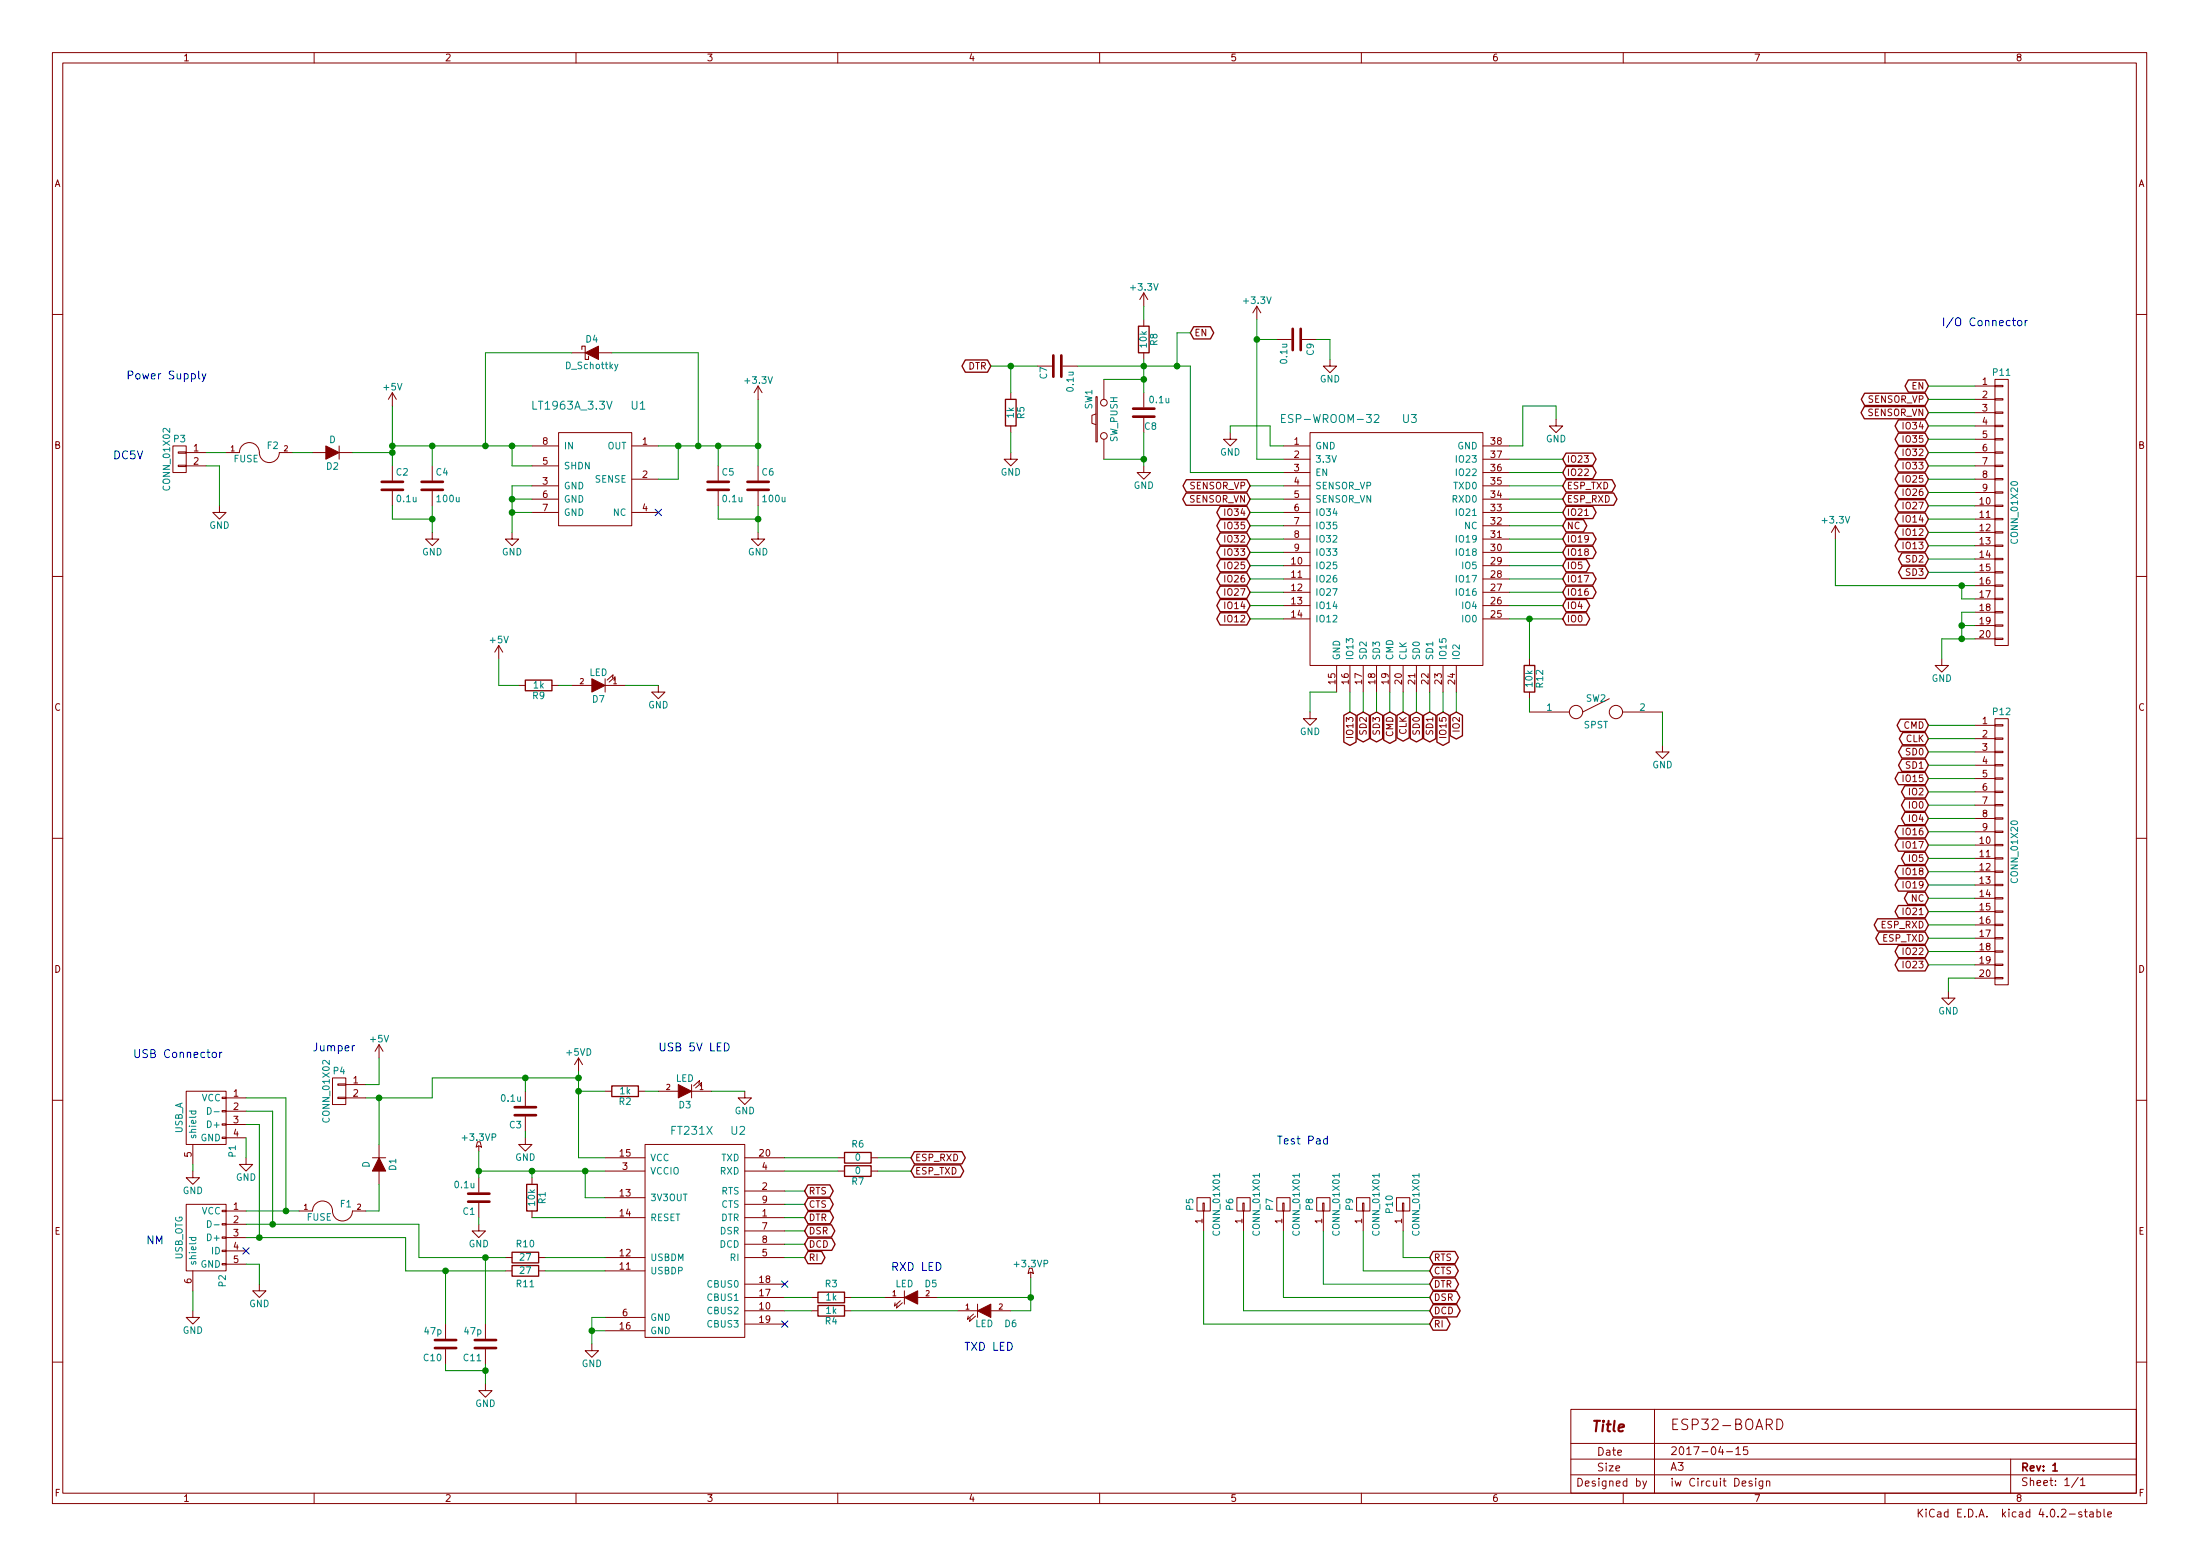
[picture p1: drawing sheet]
EESchema Schematic File Version 2
LIBS:power
LIBS:device
LIBS:transistors
LIBS:conn
LIBS:linear
LIBS:regul
LIBS:74xx
LIBS:cmos4000
LIBS:adc-dac
LIBS:memory
LIBS:xilinx
LIBS:microcontrollers
LIBS:dsp
LIBS:microchip
LIBS:analog_switches
LIBS:motorola
LIBS:texas
LIBS:intel
LIBS:audio
LIBS:interface
LIBS:digital-audio
LIBS:philips
LIBS:display
LIBS:cypress
LIBS:siliconi
LIBS:opto
LIBS:atmel
LIBS:contrib
LIBS:valves
LIBS:userlib
LIBS:esp32_board-cache
EELAYER 25 0
EELAYER END
$Descr A3 16535 11693
encoding utf-8
Sheet 1 1
Title "ESP32-BOARD"
Date "2017-04-15"
Rev "1"
Comp "iw Circuit Design"
Comment1 ""
Comment2 ""
Comment3 ""
Comment4 ""
$EndDescr
$Comp
L ESP-WROOM-32 U3
U 1 1
P 10200 3550
F 0 "U3" H 10600 3950 60  0000 C CNN
F 1 "ESP-WROOM-32" H 10000 3950 60  0000 C CNN
F 2 "userlib:ESP-WROOM-32" H 10200 3550 60  0001 C CNN
F 3 "" H 10200 3550 60  0000 C CNN
	1    10200 3550
	1    0    0    -1  
$EndComp
$Comp
L LT1963A_3.3V U1
U 1 1
P 4450 3200
F 0 "U1" H 4800 3350 60  0000 C CNN
F 1 "LT1963A_3.3V" H 4300 3350 60  0000 C CNN
F 2 "Housings_SOIC:SOIC-8_3.9x4.9mm_Pitch1.27mm" H 4450 3200 60  0001 C CNN
F 3 "" H 4450 3200 60  0000 C CNN
	1    4450 3200
	1    0    0    -1  
$EndComp
$Comp
L GND #PWR01
U 1 1
P 3850 4000
F 0 "#PWR01" H 3850 3750 50  0001 C CNN
F 1 "GND" H 3850 3850 50  0000 C CNN
F 2 "" H 3850 4000 50  0000 C CNN
F 3 "" H 3850 4000 50  0000 C CNN
	1    3850 4000
	1    0    0    -1  
$EndComp
Wire Wire Line
	3850 3650 3850 4000
Wire Wire Line
	3850 3650 4000 3650
Wire Wire Line
	4000 3750 3850 3750
Connection ~ 3850 3750
Wire Wire Line
	4000 3850 3850 3850
Connection ~ 3850 3850
NoConn ~ 4950 3850
$Comp
L C C5
U 1 1
P 5400 3650
F 0 "C5" H 5425 3750 50  0000 L CNN
F 1 "0.1u" H 5425 3550 50  0000 L CNN
F 2 "Capacitors_ThroughHole:C_Disc_D3_P2.5" H 5438 3500 50  0001 C CNN
F 3 "" H 5400 3650 50  0000 C CNN
	1    5400 3650
	1    0    0    -1  
$EndComp
$Comp
L C C6
U 1 1
P 5700 3650
F 0 "C6" H 5725 3750 50  0000 L CNN
F 1 "100u" H 5725 3550 50  0000 L CNN
F 2 "Capacitors_ThroughHole:C_Radial_D6.3_L11.2_P2.5" H 5738 3500 50  0001 C CNN
F 3 "" H 5700 3650 50  0000 C CNN
	1    5700 3650
	1    0    0    -1  
$EndComp
$Comp
L C C4
U 1 1
P 3250 3650
F 0 "C4" H 3275 3750 50  0000 L CNN
F 1 "100u" H 3275 3550 50  0000 L CNN
F 2 "Capacitors_ThroughHole:C_Radial_D6.3_L11.2_P2.5" H 3288 3500 50  0001 C CNN
F 3 "" H 3250 3650 50  0000 C CNN
	1    3250 3650
	1    0    0    -1  
$EndComp
$Comp
L C C2
U 1 1
P 2950 3650
F 0 "C2" H 2975 3750 50  0000 L CNN
F 1 "0.1u" H 2975 3550 50  0000 L CNN
F 2 "Capacitors_ThroughHole:C_Disc_D3_P2.5" H 2988 3500 50  0001 C CNN
F 3 "" H 2950 3650 50  0000 C CNN
	1    2950 3650
	1    0    0    -1  
$EndComp
$Comp
L GND #PWR02
U 1 1
P 5700 4000
F 0 "#PWR02" H 5700 3750 50  0001 C CNN
F 1 "GND" H 5700 3850 50  0000 C CNN
F 2 "" H 5700 4000 50  0000 C CNN
F 3 "" H 5700 4000 50  0000 C CNN
	1    5700 4000
	1    0    0    -1  
$EndComp
$Comp
L GND #PWR03
U 1 1
P 3250 4000
F 0 "#PWR03" H 3250 3750 50  0001 C CNN
F 1 "GND" H 3250 3850 50  0000 C CNN
F 2 "" H 3250 4000 50  0000 C CNN
F 3 "" H 3250 4000 50  0000 C CNN
	1    3250 4000
	1    0    0    -1  
$EndComp
Wire Wire Line
	4950 3350 5700 3350
Wire Wire Line
	5700 3000 5700 3500
Wire Wire Line
	5400 3500 5400 3350
Connection ~ 5400 3350
Wire Wire Line
	5700 3800 5700 4000
Wire Wire Line
	5400 3800 5400 3900
Wire Wire Line
	5400 3900 5700 3900
Connection ~ 5700 3900
Wire Wire Line
	3250 3800 3250 4000
Wire Wire Line
	2950 3800 2950 3900
Wire Wire Line
	2950 3900 3250 3900
Connection ~ 3250 3900
Wire Wire Line
	2950 3050 2950 3500
Wire Wire Line
	2950 3350 4000 3350
Wire Wire Line
	3250 3500 3250 3350
Connection ~ 3250 3350
Wire Wire Line
	4000 3500 3850 3500
Wire Wire Line
	3850 3500 3850 3350
Connection ~ 3850 3350
$Comp
L +5V #PWR04
U 1 1
P 2950 3050
F 0 "#PWR04" H 2950 2900 50  0001 C CNN
F 1 "+5V" H 2950 3190 50  0000 C CNN
F 2 "" H 2950 3050 50  0000 C CNN
F 3 "" H 2950 3050 50  0000 C CNN
	1    2950 3050
	1    0    0    -1  
$EndComp
Connection ~ 2950 3350
$Comp
L +3.3V #PWR05
U 1 1
P 5700 3000
F 0 "#PWR05" H 5700 2850 50  0001 C CNN
F 1 "+3.3V" H 5700 3140 50  0000 C CNN
F 2 "" H 5700 3000 50  0000 C CNN
F 3 "" H 5700 3000 50  0000 C CNN
	1    5700 3000
	1    0    0    -1  
$EndComp
Connection ~ 5700 3350
$Comp
L +3.3V #PWR06
U 1 1
P 9450 2400
F 0 "#PWR06" H 9450 2250 50  0001 C CNN
F 1 "+3.3V" H 9450 2540 50  0000 C CNN
F 2 "" H 9450 2400 50  0000 C CNN
F 3 "" H 9450 2400 50  0000 C CNN
	1    9450 2400
	1    0    0    -1  
$EndComp
$Comp
L C C9
U 1 1
P 9750 2550
F 0 "C9" H 9775 2650 50  0000 L CNN
F 1 "0.1u" H 9775 2450 50  0000 L CNN
F 2 "Capacitors_ThroughHole:C_Disc_D3_P2.5" H 9788 2400 50  0001 C CNN
F 3 "" H 9750 2550 50  0000 C CNN
	1    9750 2550
	0    1    1    0   
$EndComp
Wire Wire Line
	9450 2400 9450 3450
Wire Wire Line
	9450 3450 9650 3450
Wire Wire Line
	9600 2550 9450 2550
Connection ~ 9450 2550
$Comp
L GND #PWR07
U 1 1
P 10000 2700
F 0 "#PWR07" H 10000 2450 50  0001 C CNN
F 1 "GND" H 10000 2550 50  0000 C CNN
F 2 "" H 10000 2700 50  0000 C CNN
F 3 "" H 10000 2700 50  0000 C CNN
	1    10000 2700
	1    0    0    -1  
$EndComp
Wire Wire Line
	9900 2550 10000 2550
Wire Wire Line
	10000 2550 10000 2700
$Comp
L GND #PWR08
U 1 1
P 9250 3250
F 0 "#PWR08" H 9250 3000 50  0001 C CNN
F 1 "GND" H 9250 3100 50  0000 C CNN
F 2 "" H 9250 3250 50  0000 C CNN
F 3 "" H 9250 3250 50  0000 C CNN
	1    9250 3250
	1    0    0    -1  
$EndComp
$Comp
L GND #PWR09
U 1 1
P 11700 3150
F 0 "#PWR09" H 11700 2900 50  0001 C CNN
F 1 "GND" H 11700 3000 50  0000 C CNN
F 2 "" H 11700 3150 50  0000 C CNN
F 3 "" H 11700 3150 50  0000 C CNN
	1    11700 3150
	1    0    0    -1  
$EndComp
Wire Wire Line
	11350 3350 11450 3350
Wire Wire Line
	11450 3350 11450 3050
Wire Wire Line
	11450 3050 11700 3050
Wire Wire Line
	11700 3050 11700 3150
$Comp
L GND #PWR010
U 1 1
P 9850 5350
F 0 "#PWR010" H 9850 5100 50  0001 C CNN
F 1 "GND" H 9850 5200 50  0000 C CNN
F 2 "" H 9850 5350 50  0000 C CNN
F 3 "" H 9850 5350 50  0000 C CNN
	1    9850 5350
	1    0    0    -1  
$EndComp
Wire Wire Line
	9650 3350 9550 3350
Wire Wire Line
	9550 3350 9550 3200
Wire Wire Line
	9550 3200 9250 3200
Wire Wire Line
	9250 3200 9250 3250
$Comp
L R R8
U 1 1
P 8600 2550
F 0 "R8" V 8680 2550 50  0000 C CNN
F 1 "10k" V 8600 2550 50  0000 C CNN
F 2 "Discret:R1" V 8530 2550 50  0001 C CNN
F 3 "" H 8600 2550 50  0000 C CNN
	1    8600 2550
	1    0    0    -1  
$EndComp
$Comp
L SW_PUSH SW1
U 1 1
P 8300 3150
F 0 "SW1" H 8450 3260 50  0000 C CNN
F 1 "SW_PUSH" H 8300 3070 50  0000 C CNN
F 2 "userlib:ALPS_SMD_SW" H 8300 3150 50  0001 C CNN
F 3 "" H 8300 3150 50  0000 C CNN
	1    8300 3150
	0    -1   -1   0   
$EndComp
$Comp
L C C8
U 1 1
P 8600 3100
F 0 "C8" H 8500 3200 50  0000 L CNN
F 1 "0.1u" H 8400 3000 50  0000 L CNN
F 2 "Capacitors_ThroughHole:C_Disc_D3_P2.5" H 8638 2950 50  0001 C CNN
F 3 "" H 8600 3100 50  0000 C CNN
	1    8600 3100
	-1   0    0    1   
$EndComp
$Comp
L GND #PWR011
U 1 1
P 8600 3500
F 0 "#PWR011" H 8600 3250 50  0001 C CNN
F 1 "GND" H 8600 3350 50  0000 C CNN
F 2 "" H 8600 3500 50  0000 C CNN
F 3 "" H 8600 3500 50  0000 C CNN
	1    8600 3500
	1    0    0    -1  
$EndComp
$Comp
L +3.3V #PWR012
U 1 1
P 8600 2300
F 0 "#PWR012" H 8600 2150 50  0001 C CNN
F 1 "+3.3V" H 8600 2440 50  0000 C CNN
F 2 "" H 8600 2300 50  0000 C CNN
F 3 "" H 8600 2300 50  0000 C CNN
	1    8600 2300
	1    0    0    -1  
$EndComp
Wire Wire Line
	8600 2300 8600 2400
Wire Wire Line
	8600 2700 8600 2950
Wire Wire Line
	8600 3250 8600 3500
Wire Wire Line
	8300 3450 8600 3450
Connection ~ 8600 3450
Wire Wire Line
	8300 2850 8600 2850
Connection ~ 8600 2850
Wire Wire Line
	8950 2750 8950 3550
Wire Wire Line
	8950 3550 9650 3550
$Comp
L SPST SW2
U 1 1
P 12000 5350
F 0 "SW2" H 12000 5450 50  0000 C CNN
F 1 "SPST" H 12000 5250 50  0000 C CNN
F 2 "Buttons_Switches_ThroughHole:SW_Micro_SPST" H 12000 5350 50  0001 C CNN
F 3 "" H 12000 5350 50  0000 C CNN
	1    12000 5350
	1    0    0    -1  
$EndComp
$Comp
L GND #PWR013
U 1 1
P 12500 5600
F 0 "#PWR013" H 12500 5350 50  0001 C CNN
F 1 "GND" H 12500 5450 50  0000 C CNN
F 2 "" H 12500 5600 50  0000 C CNN
F 3 "" H 12500 5600 50  0000 C CNN
	1    12500 5600
	1    0    0    -1  
$EndComp
Wire Wire Line
	12500 5600 12500 5350
Wire Wire Line
	11350 4650 11750 4650
Wire Wire Line
	11500 4650 11500 4950
$Comp
L FT231X U2
U 1 1
P 5400 8800
F 0 "U2" H 5550 9100 60  0000 C CNN
F 1 "FT231X" H 5200 9100 60  0000 C CNN
F 2 "userlib:FT321X_SSOP" H 5400 8800 60  0001 C CNN
F 3 "" H 5400 8800 60  0000 C CNN
	1    5400 8800
	1    0    0    -1  
$EndComp
$Comp
L USB_OTG P2
U 1 1
P 1550 9300
F 0 "P2" H 1875 9175 50  0000 C CNN
F 1 "USB_OTG" H 1550 9500 50  0000 C CNN
F 2 "Connect:USB_Mini-B" V 1500 9200 50  0001 C CNN
F 3 "" V 1500 9200 50  0000 C CNN
	1    1550 9300
	0    -1   1    0   
$EndComp
$Comp
L FUSE F1
U 1 1
P 2500 9100
F 0 "F1" H 2600 9150 50  0000 C CNN
F 1 "FUSE" H 2400 9050 50  0000 C CNN
F 2 "Fuse_Holders_and_Fuses:Fuse_TE5_Littlefuse-395Series" H 2500 9100 50  0001 C CNN
F 3 "" H 2500 9100 50  0000 C CNN
	1    2500 9100
	1    0    0    -1  
$EndComp
$Comp
L D D1
U 1 1
P 2850 8750
F 0 "D1" H 2850 8850 50  0000 C CNN
F 1 "D" H 2850 8650 50  0000 C CNN
F 2 "Diodes_ThroughHole:Diode_DO-41_SOD81_Vertical_AnodeUp" H 2850 8750 50  0001 C CNN
F 3 "" H 2850 8750 50  0000 C CNN
	1    2850 8750
	0    1    1    0   
$EndComp
$Comp
L +5V #PWR014
U 1 1
P 2850 7950
F 0 "#PWR014" H 2850 7800 50  0001 C CNN
F 1 "+5V" H 2850 8090 50  0000 C CNN
F 2 "" H 2850 7950 50  0000 C CNN
F 3 "" H 2850 7950 50  0000 C CNN
	1    2850 7950
	1    0    0    -1  
$EndComp
Wire Wire Line
	1850 9100 2250 9100
Wire Wire Line
	2750 9100 2850 9100
Wire Wire Line
	2850 9100 2850 8900
Wire Wire Line
	1850 9200 3150 9200
Wire Wire Line
	3150 9200 3150 9450
Wire Wire Line
	1850 9300 3050 9300
Wire Wire Line
	3050 9300 3050 9550
$Comp
L GND #PWR015
U 1 1
P 1950 9650
F 0 "#PWR015" H 1950 9400 50  0001 C CNN
F 1 "GND" H 1950 9500 50  0000 C CNN
F 2 "" H 1950 9650 50  0000 C CNN
F 3 "" H 1950 9650 50  0000 C CNN
	1    1950 9650
	1    0    0    -1  
$EndComp
$Comp
L GND #PWR016
U 1 1
P 1450 9850
F 0 "#PWR016" H 1450 9600 50  0001 C CNN
F 1 "GND" H 1450 9700 50  0000 C CNN
F 2 "" H 1450 9850 50  0000 C CNN
F 3 "" H 1450 9850 50  0000 C CNN
	1    1450 9850
	1    0    0    -1  
$EndComp
Wire Wire Line
	1850 9500 1950 9500
Wire Wire Line
	1950 9500 1950 9650
Wire Wire Line
	1450 9700 1450 9850
$Comp
L CONN_01X02 P4
U 1 1
P 2550 8200
F 0 "P4" H 2550 8350 50  0000 C CNN
F 1 "CONN_01X02" V 2650 8200 50  0000 C CNN
F 2 "Pin_Headers:Pin_Header_Straight_1x02" H 2550 8200 50  0001 C CNN
F 3 "" H 2550 8200 50  0000 C CNN
	1    2550 8200
	-1   0    0    -1  
$EndComp
Wire Wire Line
	2750 8150 2850 8150
Wire Wire Line
	2850 8150 2850 7950
$Comp
L CONN_01X02 P3
U 1 1
P 1350 3450
F 0 "P3" H 1350 3600 50  0000 C CNN
F 1 "CONN_01X02" V 1450 3450 50  0000 C CNN
F 2 "Pin_Headers:Pin_Header_Straight_1x02" H 1350 3450 50  0001 C CNN
F 3 "" H 1350 3450 50  0000 C CNN
	1    1350 3450
	-1   0    0    -1  
$EndComp
$Comp
L FUSE F2
U 1 1
P 1950 3400
F 0 "F2" H 2050 3450 50  0000 C CNN
F 1 "FUSE" H 1850 3350 50  0000 C CNN
F 2 "Fuse_Holders_and_Fuses:Fuse_TE5_Littlefuse-395Series" H 1950 3400 50  0001 C CNN
F 3 "" H 1950 3400 50  0000 C CNN
	1    1950 3400
	1    0    0    -1  
$EndComp
$Comp
L D D2
U 1 1
P 2500 3400
F 0 "D2" H 2500 3500 50  0000 C CNN
F 1 "D" H 2500 3300 50  0000 C CNN
F 2 "Diodes_ThroughHole:Diode_DO-41_SOD81_Vertical_AnodeUp" H 2500 3400 50  0001 C CNN
F 3 "" H 2500 3400 50  0000 C CNN
	1    2500 3400
	-1   0    0    1   
$EndComp
$Comp
L GND #PWR017
U 1 1
P 1650 3800
F 0 "#PWR017" H 1650 3550 50  0001 C CNN
F 1 "GND" H 1650 3650 50  0000 C CNN
F 2 "" H 1650 3800 50  0000 C CNN
F 3 "" H 1650 3800 50  0000 C CNN
	1    1650 3800
	1    0    0    -1  
$EndComp
Wire Wire Line
	1550 3500 1650 3500
Wire Wire Line
	1650 3500 1650 3800
Wire Wire Line
	1550 3400 1700 3400
Wire Wire Line
	2200 3400 2350 3400
Wire Wire Line
	2650 3400 2950 3400
Connection ~ 2950 3400
$Comp
L +5VD #PWR018
U 1 1
P 4350 8050
F 0 "#PWR018" H 4350 7900 50  0001 C CNN
F 1 "+5VD" H 4350 8190 50  0000 C CNN
F 2 "" H 4350 8050 50  0000 C CNN
F 3 "" H 4350 8050 50  0000 C CNN
	1    4350 8050
	1    0    0    -1  
$EndComp
Wire Wire Line
	2750 8250 3250 8250
Wire Wire Line
	2850 8250 2850 8600
Wire Wire Line
	4350 8700 4550 8700
Wire Wire Line
	4350 8050 4350 8700
$Comp
L C C3
U 1 1
P 3950 8350
F 0 "C3" H 3975 8450 50  0000 L CNN
F 1 "0.1u" H 3975 8250 50  0000 L CNN
F 2 "Capacitors_ThroughHole:C_Disc_D3_P2.5" H 3988 8200 50  0001 C CNN
F 3 "" H 3950 8350 50  0000 C CNN
	1    3950 8350
	-1   0    0    1   
$EndComp
$Comp
L GND #PWR019
U 1 1
P 3950 8550
F 0 "#PWR019" H 3950 8300 50  0001 C CNN
F 1 "GND" H 3950 8400 50  0000 C CNN
F 2 "" H 3950 8550 50  0000 C CNN
F 3 "" H 3950 8550 50  0000 C CNN
	1    3950 8550
	1    0    0    -1  
$EndComp
Wire Wire Line
	3950 8500 3950 8550
Wire Wire Line
	3950 8200 3950 8100
Wire Wire Line
	3250 8100 4350 8100
Connection ~ 4350 8100
Wire Wire Line
	3250 8250 3250 8100
Connection ~ 2850 8250
Connection ~ 3950 8100
$Comp
L C C1
U 1 1
P 3600 9000
F 0 "C1" H 3625 9100 50  0000 L CNN
F 1 "0.1u" H 3625 8900 50  0000 L CNN
F 2 "Capacitors_ThroughHole:C_Disc_D3_P2.5" H 3638 8850 50  0001 C CNN
F 3 "" H 3600 9000 50  0000 C CNN
	1    3600 9000
	-1   0    0    1   
$EndComp
Wire Wire Line
	3600 8650 3600 8850
Wire Wire Line
	3600 8800 4550 8800
$Comp
L GND #PWR020
U 1 1
P 3600 9200
F 0 "#PWR020" H 3600 8950 50  0001 C CNN
F 1 "GND" H 3600 9050 50  0000 C CNN
F 2 "" H 3600 9200 50  0000 C CNN
F 3 "" H 3600 9200 50  0000 C CNN
	1    3600 9200
	1    0    0    -1  
$EndComp
Wire Wire Line
	3600 9150 3600 9200
Wire Wire Line
	4550 9000 4400 9000
Wire Wire Line
	4400 9000 4400 8800
Connection ~ 4400 8800
$Comp
L R R1
U 1 1
P 4000 9000
F 0 "R1" V 4080 9000 50  0000 C CNN
F 1 "10k" V 4000 9000 50  0000 C CNN
F 2 "Discret:R1" V 3930 9000 50  0001 C CNN
F 3 "" H 4000 9000 50  0000 C CNN
	1    4000 9000
	1    0    0    -1  
$EndComp
Wire Wire Line
	4000 8850 4000 8800
Connection ~ 4000 8800
Wire Wire Line
	4000 9150 4550 9150
$Comp
L GND #PWR021
U 1 1
P 4450 10100
F 0 "#PWR021" H 4450 9850 50  0001 C CNN
F 1 "GND" H 4450 9950 50  0000 C CNN
F 2 "" H 4450 10100 50  0000 C CNN
F 3 "" H 4450 10100 50  0000 C CNN
	1    4450 10100
	1    0    0    -1  
$EndComp
Wire Wire Line
	4450 9900 4450 10100
Wire Wire Line
	4450 9900 4550 9900
Wire Wire Line
	4550 10000 4450 10000
Connection ~ 4450 10000
$Comp
L R R3
U 1 1
P 6250 9750
F 0 "R3" V 6150 9750 50  0000 C CNN
F 1 "1k" V 6250 9750 50  0000 C CNN
F 2 "Discret:R1" V 6180 9750 50  0001 C CNN
F 3 "" H 6250 9750 50  0000 C CNN
	1    6250 9750
	0    1    1    0   
$EndComp
$Comp
L R R4
U 1 1
P 6250 9850
F 0 "R4" V 6330 9850 50  0000 C CNN
F 1 "1k" V 6250 9850 50  0000 C CNN
F 2 "Discret:R1" V 6180 9850 50  0001 C CNN
F 3 "" H 6250 9850 50  0000 C CNN
	1    6250 9850
	0    1    1    0   
$EndComp
$Comp
L R R6
U 1 1
P 6450 8700
F 0 "R6" V 6350 8700 50  0000 C CNN
F 1 "0" V 6450 8700 50  0000 C CNN
F 2 "Resistors_SMD:R_0603_HandSoldering" V 6380 8700 50  0001 C CNN
F 3 "" H 6450 8700 50  0000 C CNN
	1    6450 8700
	0    1    1    0   
$EndComp
$Comp
L R R7
U 1 1
P 6450 8800
F 0 "R7" V 6530 8800 50  0000 C CNN
F 1 "0" V 6450 8800 50  0000 C CNN
F 2 "Resistors_SMD:R_0603_HandSoldering" V 6380 8800 50  0001 C CNN
F 3 "" H 6450 8800 50  0000 C CNN
	1    6450 8800
	0    1    1    0   
$EndComp
Wire Wire Line
	5900 8700 6300 8700
Wire Wire Line
	6300 8800 5900 8800
Wire Wire Line
	5900 9750 6100 9750
Wire Wire Line
	6100 9850 5900 9850
NoConn ~ 5900 9650
NoConn ~ 5900 9950
$Comp
L LED D5
U 1 1
P 6850 9750
F 0 "D5" H 7000 9850 50  0000 C CNN
F 1 "LED" H 6800 9850 50  0000 C CNN
F 2 "LEDs:LED_0603" H 6850 9750 50  0001 C CNN
F 3 "" H 6850 9750 50  0000 C CNN
	1    6850 9750
	1    0    0    -1  
$EndComp
$Comp
L LED D6
U 1 1
P 7400 9850
F 0 "D6" H 7600 9750 50  0000 C CNN
F 1 "LED" H 7400 9750 50  0000 C CNN
F 2 "LEDs:LED_0603" H 7400 9850 50  0001 C CNN
F 3 "" H 7400 9850 50  0000 C CNN
	1    7400 9850
	1    0    0    -1  
$EndComp
Wire Wire Line
	6400 9750 6650 9750
Wire Wire Line
	6400 9850 7200 9850
Wire Wire Line
	7750 9600 7750 9850
Wire Wire Line
	7750 9850 7600 9850
Wire Wire Line
	7050 9750 7750 9750
Connection ~ 7750 9750
Text GLabel 6850 8700 2    50   BiDi ~ 0
ESP_RXD
Text GLabel 6850 8800 2    50   BiDi ~ 0
ESP_TXD
Wire Wire Line
	6600 8700 6850 8700
Wire Wire Line
	6850 8800 6600 8800
Text GLabel 11750 3750 2    50   BiDi ~ 0
ESP_RXD
Text GLabel 11750 3650 2    50   BiDi ~ 0
ESP_TXD
Wire Wire Line
	11350 3650 11750 3650
Wire Wire Line
	11750 3750 11350 3750
Wire Wire Line
	4950 3600 5100 3600
Wire Wire Line
	5100 3600 5100 3350
Connection ~ 5100 3350
$Comp
L D_Schottky D4
U 1 1
P 4450 2650
F 0 "D4" H 4450 2750 50  0000 C CNN
F 1 "D_Schottky" H 4450 2550 50  0000 C CNN
F 2 "Diodes_ThroughHole:Diode_DO-41_SOD81_Vertical_AnodeUp" H 4450 2650 50  0001 C CNN
F 3 "" H 4450 2650 50  0000 C CNN
	1    4450 2650
	1    0    0    -1  
$EndComp
Wire Wire Line
	4600 2650 5250 2650
Wire Wire Line
	5250 2650 5250 3350
Connection ~ 5250 3350
Wire Wire Line
	4300 2650 3650 2650
Wire Wire Line
	3650 2650 3650 3350
Connection ~ 3650 3350
$Comp
L CONN_01X20 P11
U 1 1
P 15050 3850
F 0 "P11" H 15050 4900 50  0000 C CNN
F 1 "CONN_01X20" V 15150 3850 50  0000 C CNN
F 2 "Pin_Headers:Pin_Header_Straight_1x20" H 15050 3850 50  0001 C CNN
F 3 "" H 15050 3850 50  0000 C CNN
	1    15050 3850
	1    0    0    -1  
$EndComp
$Comp
L CONN_01X20 P12
U 1 1
P 15050 6400
F 0 "P12" H 15050 7450 50  0000 C CNN
F 1 "CONN_01X20" V 15150 6400 50  0000 C CNN
F 2 "Pin_Headers:Pin_Header_Straight_1x20" H 15050 6400 50  0001 C CNN
F 3 "" H 15050 6400 50  0000 C CNN
	1    15050 6400
	1    0    0    -1  
$EndComp
$Comp
L +3.3V #PWR022
U 1 1
P 13800 4050
F 0 "#PWR022" H 13800 3900 50  0001 C CNN
F 1 "+3.3V" H 13800 4190 50  0000 C CNN
F 2 "" H 13800 4050 50  0000 C CNN
F 3 "" H 13800 4050 50  0000 C CNN
	1    13800 4050
	1    0    0    -1  
$EndComp
$Comp
L GND #PWR023
U 1 1
P 14600 4950
F 0 "#PWR023" H 14600 4700 50  0001 C CNN
F 1 "GND" H 14600 4800 50  0000 C CNN
F 2 "" H 14600 4950 50  0000 C CNN
F 3 "" H 14600 4950 50  0000 C CNN
	1    14600 4950
	1    0    0    -1  
$EndComp
Wire Wire Line
	14600 4950 14600 4800
Wire Wire Line
	14600 4800 14850 4800
Wire Wire Line
	13800 4050 13800 4400
Wire Wire Line
	13800 4400 14850 4400
Wire Wire Line
	14750 4600 14750 4800
Wire Wire Line
	14750 4700 14850 4700
Connection ~ 14750 4800
$Comp
L GND #PWR024
U 1 1
P 14650 7450
F 0 "#PWR024" H 14650 7200 50  0001 C CNN
F 1 "GND" H 14650 7300 50  0000 C CNN
F 2 "" H 14650 7450 50  0000 C CNN
F 3 "" H 14650 7450 50  0000 C CNN
	1    14650 7450
	1    0    0    -1  
$EndComp
Text GLabel 9400 3650 0    50   BiDi ~ 0
SENSOR_VP
Text GLabel 9400 3750 0    50   BiDi ~ 0
SENSOR_VN
Text GLabel 9400 3850 0    50   BiDi ~ 0
IO34
Text GLabel 9400 3950 0    50   BiDi ~ 0
IO35
Text GLabel 9400 4050 0    50   BiDi ~ 0
IO32
Text GLabel 9400 4150 0    50   BiDi ~ 0
IO33
Text GLabel 9400 4250 0    50   BiDi ~ 0
IO25
Text GLabel 9400 4350 0    50   BiDi ~ 0
IO26
Text GLabel 9400 4450 0    50   BiDi ~ 0
IO27
Text GLabel 9400 4550 0    50   BiDi ~ 0
IO14
Text GLabel 9400 4650 0    50   BiDi ~ 0
IO12
Text GLabel 10950 5350 3    50   BiDi ~ 0
IO2
Text GLabel 10850 5350 3    50   BiDi ~ 0
IO15
Text GLabel 10750 5350 3    50   BiDi ~ 0
SD1
Text GLabel 10650 5350 3    50   BiDi ~ 0
SD0
Text GLabel 10550 5350 3    50   BiDi ~ 0
CLK
Text GLabel 10450 5350 3    50   BiDi ~ 0
CMD
Text GLabel 10350 5350 3    50   BiDi ~ 0
SD3
Text GLabel 10250 5350 3    50   BiDi ~ 0
SD2
Text GLabel 10150 5350 3    50   BiDi ~ 0
IO13
Wire Wire Line
	9850 5350 9850 5200
Wire Wire Line
	9850 5200 10050 5200
Wire Wire Line
	10150 5200 10150 5350
Wire Wire Line
	10250 5350 10250 5200
Wire Wire Line
	10350 5200 10350 5350
Wire Wire Line
	10450 5350 10450 5200
Wire Wire Line
	10550 5200 10550 5350
Wire Wire Line
	10650 5350 10650 5200
Wire Wire Line
	10750 5200 10750 5350
Wire Wire Line
	10850 5350 10850 5200
Wire Wire Line
	10950 5200 10950 5350
Wire Wire Line
	9400 4650 9650 4650
Wire Wire Line
	9650 4550 9400 4550
Wire Wire Line
	9400 4450 9650 4450
Wire Wire Line
	9650 4350 9400 4350
Wire Wire Line
	9400 4250 9650 4250
Wire Wire Line
	9650 4150 9400 4150
Wire Wire Line
	9400 4050 9650 4050
Wire Wire Line
	9650 3950 9400 3950
Wire Wire Line
	9400 3850 9650 3850
Wire Wire Line
	9650 3750 9400 3750
Wire Wire Line
	9400 3650 9650 3650
Text GLabel 11750 3450 2    50   BiDi ~ 0
IO23
Text GLabel 11750 3550 2    50   BiDi ~ 0
IO22
Text GLabel 11750 3850 2    50   BiDi ~ 0
IO21
Text GLabel 11750 4050 2    50   BiDi ~ 0
IO19
Text GLabel 11750 4150 2    50   BiDi ~ 0
IO18
Text GLabel 11750 3950 2    50   BiDi ~ 0
NC
Text GLabel 11750 4250 2    50   BiDi ~ 0
IO5
Text GLabel 11750 4350 2    50   BiDi ~ 0
IO17
Text GLabel 11750 4450 2    50   BiDi ~ 0
IO16
Text GLabel 11750 4550 2    50   BiDi ~ 0
IO4
Text GLabel 11750 4650 2    50   BiDi ~ 0
IO0
Connection ~ 11500 4650
Wire Wire Line
	11750 4550 11350 4550
Wire Wire Line
	11350 4450 11750 4450
Wire Wire Line
	11750 4350 11350 4350
Wire Wire Line
	11350 4250 11750 4250
Wire Wire Line
	11750 4150 11350 4150
Wire Wire Line
	11350 4050 11750 4050
Wire Wire Line
	11750 3950 11350 3950
Wire Wire Line
	11350 3850 11750 3850
Wire Wire Line
	11750 3550 11350 3550
Wire Wire Line
	11350 3450 11750 3450
Wire Wire Line
	8100 2750 8950 2750
Connection ~ 8600 2750
$Comp
L R R2
U 1 1
P 4700 8200
F 0 "R2" V 4780 8200 50  0000 C CNN
F 1 "1k" V 4700 8200 50  0000 C CNN
F 2 "Discret:R1" V 4630 8200 50  0001 C CNN
F 3 "" H 4700 8200 50  0000 C CNN
	1    4700 8200
	0    1    1    0   
$EndComp
$Comp
L LED D3
U 1 1
P 5150 8200
F 0 "D3" H 5150 8300 50  0000 C CNN
F 1 "LED" H 5150 8100 50  0000 C CNN
F 2 "LEDs:LED_0603" H 5150 8200 50  0001 C CNN
F 3 "" H 5150 8200 50  0000 C CNN
	1    5150 8200
	-1   0    0    1   
$EndComp
$Comp
L GND #PWR025
U 1 1
P 5600 8200
F 0 "#PWR025" H 5600 7950 50  0001 C CNN
F 1 "GND" H 5600 8050 50  0000 C CNN
F 2 "" H 5600 8200 50  0000 C CNN
F 3 "" H 5600 8200 50  0000 C CNN
	1    5600 8200
	1    0    0    -1  
$EndComp
Wire Wire Line
	4550 8200 4350 8200
Connection ~ 4350 8200
Wire Wire Line
	4850 8200 4950 8200
Wire Wire Line
	5350 8200 5600 8200
Text GLabel 10750 9450 2    50   BiDi ~ 0
RTS
Text GLabel 10750 9550 2    50   BiDi ~ 0
CTS
Text GLabel 10750 9650 2    50   BiDi ~ 0
DTR
Text GLabel 10750 9750 2    50   BiDi ~ 0
DSR
Text GLabel 10750 9850 2    50   BiDi ~ 0
DCD
Text GLabel 10750 9950 2    50   BiDi ~ 0
RI
Wire Wire Line
	5900 8950 6050 8950
Wire Wire Line
	6050 9050 5900 9050
Wire Wire Line
	5900 9150 6050 9150
Wire Wire Line
	6050 9250 5900 9250
Wire Wire Line
	5900 9350 6050 9350
Wire Wire Line
	6050 9450 5900 9450
Text GLabel 6050 8950 2    50   BiDi ~ 0
RTS
Text GLabel 6050 9050 2    50   BiDi ~ 0
CTS
Text GLabel 6050 9150 2    50   BiDi ~ 0
DTR
Text GLabel 6050 9250 2    50   BiDi ~ 0
DSR
Text GLabel 6050 9350 2    50   BiDi ~ 0
DCD
Text GLabel 6050 9450 2    50   BiDi ~ 0
RI
$Comp
L CONN_01X01 P10
U 1 1
P 10550 9050
F 0 "P10" H 10550 9150 50  0000 C CNN
F 1 "CONN_01X01" H 10550 8950 50  0000 C CNN
F 2 "Connect:PINTST" H 10550 9050 50  0001 C CNN
F 3 "" H 10550 9050 50  0000 C CNN
	1    10550 9050
	0    -1   -1   0   
$EndComp
$Comp
L CONN_01X01 P9
U 1 1
P 10250 9050
F 0 "P9" H 10250 9150 50  0000 C CNN
F 1 "CONN_01X01" H 10250 8950 50  0000 C CNN
F 2 "Connect:PINTST" H 10250 9050 50  0001 C CNN
F 3 "" H 10250 9050 50  0000 C CNN
	1    10250 9050
	0    -1   -1   0   
$EndComp
$Comp
L CONN_01X01 P8
U 1 1
P 9950 9050
F 0 "P8" H 9950 9150 50  0000 C CNN
F 1 "CONN_01X01" H 9950 8950 50  0000 C CNN
F 2 "Connect:PINTST" H 9950 9050 50  0001 C CNN
F 3 "" H 9950 9050 50  0000 C CNN
	1    9950 9050
	0    -1   -1   0   
$EndComp
$Comp
L CONN_01X01 P7
U 1 1
P 9650 9050
F 0 "P7" H 9650 9150 50  0000 C CNN
F 1 "CONN_01X01" H 9650 8950 50  0000 C CNN
F 2 "Connect:PINTST" H 9650 9050 50  0001 C CNN
F 3 "" H 9650 9050 50  0000 C CNN
	1    9650 9050
	0    -1   -1   0   
$EndComp
$Comp
L CONN_01X01 P6
U 1 1
P 9350 9050
F 0 "P6" H 9350 9150 50  0000 C CNN
F 1 "CONN_01X01" H 9350 8950 50  0000 C CNN
F 2 "Connect:PINTST" H 9350 9050 50  0001 C CNN
F 3 "" H 9350 9050 50  0000 C CNN
	1    9350 9050
	0    -1   -1   0   
$EndComp
$Comp
L CONN_01X01 P5
U 1 1
P 9050 9050
F 0 "P5" H 9050 9150 50  0000 C CNN
F 1 "CONN_01X01" H 9050 8950 50  0000 C CNN
F 2 "Connect:PINTST" H 9050 9050 50  0001 C CNN
F 3 "" H 9050 9050 50  0000 C CNN
	1    9050 9050
	0    -1   -1   0   
$EndComp
Wire Wire Line
	10550 9250 10550 9450
Wire Wire Line
	10550 9450 10750 9450
Wire Wire Line
	10250 9250 10250 9550
Wire Wire Line
	10250 9550 10750 9550
Wire Wire Line
	9950 9250 9950 9650
Wire Wire Line
	9950 9650 10750 9650
Wire Wire Line
	9650 9250 9650 9750
Wire Wire Line
	9650 9750 10750 9750
Wire Wire Line
	9350 9250 9350 9850
Wire Wire Line
	9350 9850 10750 9850
Wire Wire Line
	9050 9250 9050 9950
Wire Wire Line
	9050 9950 10750 9950
Text GLabel 7450 2750 0    50   BiDi ~ 0
DTR
$Comp
L C C7
U 1 1
P 7950 2750
F 0 "C7" H 7850 2850 50  0000 L CNN
F 1 "0.1u" H 7750 2650 50  0000 L CNN
F 2 "Capacitors_ThroughHole:C_Disc_D3_P2.5" H 7988 2600 50  0001 C CNN
F 3 "" H 7950 2750 50  0000 C CNN
	1    7950 2750
	0    -1   -1   0   
$EndComp
Text GLabel 8950 2500 2    50   BiDi ~ 0
EN
Wire Wire Line
	8950 2500 8850 2500
Wire Wire Line
	8850 2500 8850 2750
Connection ~ 8850 2750
Wire Wire Line
	7450 2750 7800 2750
Text GLabel 14500 6950 0    50   BiDi ~ 0
ESP_RXD
Text GLabel 14500 7050 0    50   BiDi ~ 0
ESP_TXD
Text GLabel 14500 7250 0    50   BiDi ~ 0
IO23
Text GLabel 14500 7150 0    50   BiDi ~ 0
IO22
Text GLabel 14500 6850 0    50   BiDi ~ 0
IO21
Text GLabel 14500 6650 0    50   BiDi ~ 0
IO19
Text GLabel 14500 6550 0    50   BiDi ~ 0
IO18
Text GLabel 14500 6750 0    50   BiDi ~ 0
NC
Text GLabel 14500 6450 0    50   BiDi ~ 0
IO5
Text GLabel 14500 6350 0    50   BiDi ~ 0
IO17
Text GLabel 14500 6250 0    50   BiDi ~ 0
IO16
Text GLabel 14500 6150 0    50   BiDi ~ 0
IO4
Text GLabel 14500 6050 0    50   BiDi ~ 0
IO0
Text GLabel 14500 5950 0    50   BiDi ~ 0
IO2
Text GLabel 14500 5850 0    50   BiDi ~ 0
IO15
Text GLabel 14500 5750 0    50   BiDi ~ 0
SD1
Text GLabel 14500 5650 0    50   BiDi ~ 0
SD0
Text GLabel 14500 5550 0    50   BiDi ~ 0
CLK
Text GLabel 14500 5450 0    50   BiDi ~ 0
CMD
Text GLabel 14500 4300 0    50   BiDi ~ 0
SD3
Text GLabel 14500 4200 0    50   BiDi ~ 0
SD2
Text GLabel 14500 4100 0    50   BiDi ~ 0
IO13
Text GLabel 14500 3000 0    50   BiDi ~ 0
SENSOR_VP
Text GLabel 14500 3100 0    50   BiDi ~ 0
SENSOR_VN
Text GLabel 14500 3200 0    50   BiDi ~ 0
IO34
Text GLabel 14500 3300 0    50   BiDi ~ 0
IO35
Text GLabel 14500 3400 0    50   BiDi ~ 0
IO32
Text GLabel 14500 3500 0    50   BiDi ~ 0
IO33
Text GLabel 14500 3600 0    50   BiDi ~ 0
IO25
Text GLabel 14500 3700 0    50   BiDi ~ 0
IO26
Text GLabel 14500 3800 0    50   BiDi ~ 0
IO27
Text GLabel 14500 3900 0    50   BiDi ~ 0
IO14
Text GLabel 14500 4000 0    50   BiDi ~ 0
IO12
Wire Wire Line
	14650 7450 14650 7350
Wire Wire Line
	14650 7350 14850 7350
Text GLabel 14500 2900 0    50   BiDi ~ 0
EN
Wire Wire Line
	14500 2900 14850 2900
Wire Wire Line
	14850 3000 14500 3000
Wire Wire Line
	14500 3100 14850 3100
Wire Wire Line
	14850 3200 14500 3200
Wire Wire Line
	14500 3300 14850 3300
Wire Wire Line
	14850 3400 14500 3400
Wire Wire Line
	14500 3500 14850 3500
Wire Wire Line
	14850 3600 14500 3600
Wire Wire Line
	14500 3700 14850 3700
Wire Wire Line
	14850 3800 14500 3800
Wire Wire Line
	14500 3900 14850 3900
Wire Wire Line
	14850 4000 14500 4000
Wire Wire Line
	14500 4100 14850 4100
Wire Wire Line
	14850 4200 14500 4200
Wire Wire Line
	14500 4300 14850 4300
Wire Wire Line
	14500 5450 14850 5450
Wire Wire Line
	14850 5550 14500 5550
Wire Wire Line
	14500 5650 14850 5650
Wire Wire Line
	14850 5750 14500 5750
Wire Wire Line
	14500 5850 14850 5850
Wire Wire Line
	14850 5950 14500 5950
Wire Wire Line
	14500 6050 14850 6050
Wire Wire Line
	14850 6150 14500 6150
Wire Wire Line
	14500 6250 14850 6250
Wire Wire Line
	14850 6350 14500 6350
Wire Wire Line
	14500 6450 14850 6450
Wire Wire Line
	14850 6550 14500 6550
Wire Wire Line
	14500 6650 14850 6650
Wire Wire Line
	14850 6750 14500 6750
Wire Wire Line
	14500 6850 14850 6850
Wire Wire Line
	14850 6950 14500 6950
Wire Wire Line
	14500 7050 14850 7050
Wire Wire Line
	14850 7150 14500 7150
Wire Wire Line
	14500 7250 14850 7250
$Comp
L R R5
U 1 1
P 7600 3100
F 0 "R5" V 7680 3100 50  0000 C CNN
F 1 "1k" V 7600 3100 50  0000 C CNN
F 2 "Discret:R1" V 7530 3100 50  0001 C CNN
F 3 "" H 7600 3100 50  0000 C CNN
	1    7600 3100
	1    0    0    -1  
$EndComp
$Comp
L GND #PWR026
U 1 1
P 7600 3400
F 0 "#PWR026" H 7600 3150 50  0001 C CNN
F 1 "GND" H 7600 3250 50  0000 C CNN
F 2 "" H 7600 3400 50  0000 C CNN
F 3 "" H 7600 3400 50  0000 C CNN
	1    7600 3400
	1    0    0    -1  
$EndComp
Wire Wire Line
	7600 2950 7600 2750
Connection ~ 7600 2750
Wire Wire Line
	7600 3250 7600 3400
$Comp
L USB_A P1
U 1 1
P 1550 8450
F 0 "P1" H 1750 8250 50  0000 C CNN
F 1 "USB_A" H 1500 8650 50  0000 C CNN
F 2 "Connect:USB_A" V 1500 8350 50  0001 C CNN
F 3 "" V 1500 8350 50  0000 C CNN
	1    1550 8450
	0    -1   1    0   
$EndComp
$Comp
L GND #PWR027
U 1 1
P 1450 8800
F 0 "#PWR027" H 1450 8550 50  0001 C CNN
F 1 "GND" H 1450 8650 50  0000 C CNN
F 2 "" H 1450 8800 50  0000 C CNN
F 3 "" H 1450 8800 50  0000 C CNN
	1    1450 8800
	1    0    0    -1  
$EndComp
Wire Wire Line
	1450 8800 1450 8750
$Comp
L GND #PWR028
U 1 1
P 1850 8700
F 0 "#PWR028" H 1850 8450 50  0001 C CNN
F 1 "GND" H 1850 8550 50  0000 C CNN
F 2 "" H 1850 8700 50  0000 C CNN
F 3 "" H 1850 8700 50  0000 C CNN
	1    1850 8700
	1    0    0    -1  
$EndComp
Wire Wire Line
	1850 8550 1850 8700
Wire Wire Line
	1850 8450 1950 8450
Wire Wire Line
	1950 8450 1950 9300
Connection ~ 1950 9300
Wire Wire Line
	1850 8350 2050 8350
Wire Wire Line
	2050 8350 2050 9200
Connection ~ 2050 9200
Wire Wire Line
	1850 8250 2150 8250
Wire Wire Line
	2150 8250 2150 9100
Connection ~ 2150 9100
$Comp
L R R9
U 1 1
P 4050 5150
F 0 "R9" V 4130 5150 50  0000 C CNN
F 1 "1k" V 4050 5150 50  0000 C CNN
F 2 "Discret:R1" V 3980 5150 50  0001 C CNN
F 3 "" H 4050 5150 50  0000 C CNN
	1    4050 5150
	0    1    1    0   
$EndComp
$Comp
L LED D7
U 1 1
P 4500 5150
F 0 "D7" H 4500 5250 50  0000 C CNN
F 1 "LED" H 4500 5050 50  0000 C CNN
F 2 "LEDs:LED_0603" H 4500 5150 50  0001 C CNN
F 3 "" H 4500 5150 50  0000 C CNN
	1    4500 5150
	-1   0    0    1   
$EndComp
$Comp
L GND #PWR029
U 1 1
P 4950 5150
F 0 "#PWR029" H 4950 4900 50  0001 C CNN
F 1 "GND" H 4950 5000 50  0000 C CNN
F 2 "" H 4950 5150 50  0000 C CNN
F 3 "" H 4950 5150 50  0000 C CNN
	1    4950 5150
	1    0    0    -1  
$EndComp
Wire Wire Line
	4200 5150 4300 5150
Wire Wire Line
	4700 5150 4950 5150
$Comp
L +5V #PWR030
U 1 1
P 3750 4950
F 0 "#PWR030" H 3750 4800 50  0001 C CNN
F 1 "+5V" H 3750 5090 50  0000 C CNN
F 2 "" H 3750 4950 50  0000 C CNN
F 3 "" H 3750 4950 50  0000 C CNN
	1    3750 4950
	1    0    0    -1  
$EndComp
Wire Wire Line
	3750 4950 3750 5150
Wire Wire Line
	3750 5150 3900 5150
NoConn ~ 1850 9400
$Comp
L R R10
U 1 1
P 3950 9450
F 0 "R10" V 3850 9450 50  0000 C CNN
F 1 "27" V 3950 9450 50  0000 C CNN
F 2 "Discret:R1" V 3880 9450 50  0001 C CNN
F 3 "" H 3950 9450 50  0000 C CNN
	1    3950 9450
	0    1    1    0   
$EndComp
$Comp
L R R11
U 1 1
P 3950 9550
F 0 "R11" V 4050 9550 50  0000 C CNN
F 1 "27" V 3950 9550 50  0000 C CNN
F 2 "Discret:R1" V 3880 9550 50  0001 C CNN
F 3 "" H 3950 9550 50  0000 C CNN
	1    3950 9550
	0    1    1    0   
$EndComp
Wire Wire Line
	4100 9450 4550 9450
Wire Wire Line
	4550 9550 4100 9550
$Comp
L C C10
U 1 1
P 3350 10100
F 0 "C10" H 3375 10200 50  0000 L CNN
F 1 "47p" H 3375 10000 50  0000 L CNN
F 2 "Capacitors_ThroughHole:C_Disc_D3_P2.5" H 3388 9950 50  0001 C CNN
F 3 "" H 3350 10100 50  0000 C CNN
	1    3350 10100
	-1   0    0    1   
$EndComp
$Comp
L C C11
U 1 1
P 3650 10100
F 0 "C11" H 3675 10200 50  0000 L CNN
F 1 "47p" H 3675 10000 50  0000 L CNN
F 2 "Capacitors_ThroughHole:C_Disc_D3_P2.5" H 3688 9950 50  0001 C CNN
F 3 "" H 3650 10100 50  0000 C CNN
	1    3650 10100
	-1   0    0    1   
$EndComp
Wire Wire Line
	3150 9450 3800 9450
Wire Wire Line
	3050 9550 3800 9550
$Comp
L GND #PWR031
U 1 1
P 3650 10400
F 0 "#PWR031" H 3650 10150 50  0001 C CNN
F 1 "GND" H 3650 10250 50  0000 C CNN
F 2 "" H 3650 10400 50  0000 C CNN
F 3 "" H 3650 10400 50  0000 C CNN
	1    3650 10400
	1    0    0    -1  
$EndComp
Wire Wire Line
	3650 9950 3650 9450
Connection ~ 3650 9450
Wire Wire Line
	3350 9950 3350 9550
Connection ~ 3350 9550
Wire Wire Line
	3650 10250 3650 10400
Wire Wire Line
	3350 10250 3350 10300
Wire Wire Line
	3350 10300 3650 10300
Connection ~ 3650 10300
$Comp
L R R12
U 1 1
P 11500 5100
F 0 "R12" V 11580 5100 50  0000 C CNN
F 1 "10k" V 11500 5100 50  0000 C CNN
F 2 "Discret:R1" V 11430 5100 50  0001 C CNN
F 3 "" H 11500 5100 50  0000 C CNN
	1    11500 5100
	1    0    0    -1  
$EndComp
Wire Wire Line
	11500 5350 11500 5250
Wire Wire Line
	14750 4600 14850 4600
Connection ~ 14750 4700
Wire Wire Line
	14750 4400 14750 4500
Wire Wire Line
	14750 4500 14850 4500
Connection ~ 14750 4400
Connection ~ 3600 8800
$Comp
L +3.3VP #PWR032
U 1 1
P 3600 8650
F 0 "#PWR032" H 3750 8600 50  0001 C CNN
F 1 "+3.3VP" H 3600 8750 50  0000 C CNN
F 2 "" H 3600 8650 50  0000 C CNN
F 3 "" H 3600 8650 50  0000 C CNN
	1    3600 8650
	1    0    0    -1  
$EndComp
$Comp
L +3.3VP #PWR033
U 1 1
P 7750 9600
F 0 "#PWR033" H 7900 9550 50  0001 C CNN
F 1 "+3.3VP" H 7750 9700 50  0000 C CNN
F 2 "" H 7750 9600 50  0000 C CNN
F 3 "" H 7750 9600 50  0000 C CNN
	1    7750 9600
	1    0    0    -1  
$EndComp
Text Notes 950  2850 0    60   ~ 0
Power Supply
Text Notes 850  3450 0    60   ~ 0
DC5V
Text Notes 14600 2450 0    60   ~ 0
I/O Connector
Text Notes 4950 7900 0    60   ~ 0
USB 5V LED
Text Notes 6700 9550 0    60   ~ 0
RXD LED
Text Notes 7250 10150 0    60   ~ 0
TXD LED
Text Notes 1000 7950 0    60   ~ 0
USB Connector
Text Notes 2350 7900 0    60   ~ 0
Jumper
Text Notes 1100 9350 0    60   ~ 0
NM
Text Notes 9600 8600 0    60   ~ 0
Test Pad
$EndSCHEMATC
